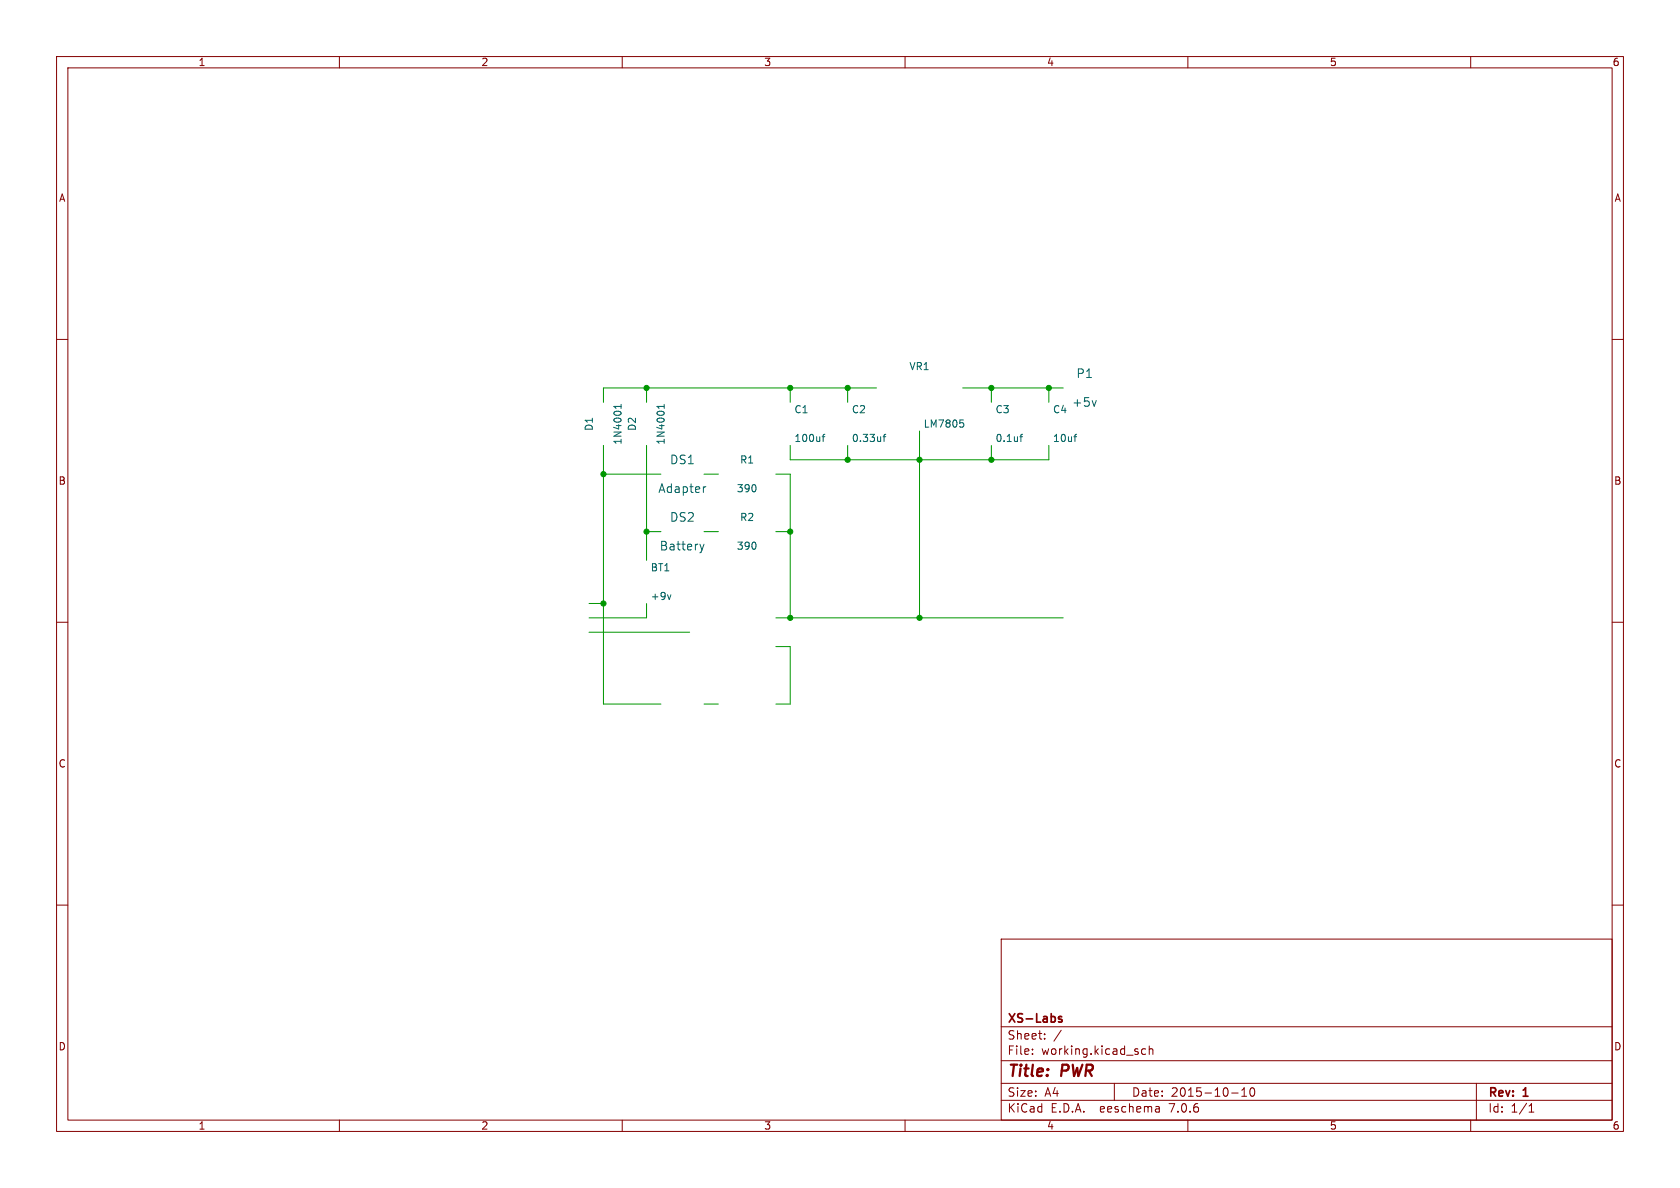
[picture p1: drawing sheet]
<svg xmlns="http://www.w3.org/2000/svg" width="297mm" height="210mm" viewBox="0 0 297 210" stroke-linecap="round" stroke-linejoin="round" font-family="sans-serif">
<g fill="none" stroke="#840000" stroke-width=".18">
<path d="M10 10h277v190h-277zM12 12h273v186h-273zM60 10v2M110 10v2M160 10v2M210 10v2M260 10v2M10 60h2M285 60h2M10 110h2M285 110h2M10 160h2"/>
<path d="M285 160h2M177 166h108v32h-108zM60 198v2M110 198v2M160 198v2M177 194.5h108M177 191.5h108M177 187.5h108M177 181.5h108M182.5 186.3v.1M182.5 185.5v.1M184.7 183.6v.1"/>
<path d="M184.7 182.8v.1M187.6 182.1l-1.3 2M197 191.5v3M202.5 185.5l-.4-.1-.3 .3v.4l.2 .2h.5M203.2 185.5l.2-.1 .3 .1 .1 .9M203.2 184.9v1.5M204.9 195.7l.1 .9M205 196.5l-.2 .1M205 196h-.2M210 198v2M217.7 193.2h1.2M219.5 193.8h.9"/>
<path d="M219.5 192.7l.5-.4v1.5M221.2 192.4l.1-.1a.81 .81 0 0 1 .6 .6 .81 .81 0 0 1-.3 .8l-.1 .1a.81 .81 0 0 1-.6-.6 .81 .81 0 0 1 .3-.8zM260 198v2M261 191.5v6.5M270.3 196.6h.9M270.3 195.5l.4-.4v1.5"/>
</g>
<path d="M187.7 179.8l-.4-.1-.2 .2 .1 .2 .5 .2v.3h-.6" fill="none" stroke="#840000" stroke-width=".3"/>
<g fill="none" stroke="#009600" stroke-width=".18">
<path d="M106.7 78.7v45.8h10.1M114.3 68.6v2.5M114.3 78.7v20.4M139.7 68.6v2.5M139.7 78.7v2.6h45.7v-2.6M149.9 68.6v2.5M149.9 78.7v2.6M154.9 68.6h-48.2v2.5M162.6 76.2v33M170.2 68.6h17.8M175.3 68.6v2.5M175.3 78.7v2.6"/>
<path d="M185.4 68.6v2.5M106.7 83.8h10.1M114.3 94h2.5M124.5 94h2.5M124.5 83.8h2.5M137.2 94h2.5M137.2 83.8h2.5v25.4M104.1 106.7h2.6M104.1 111.8h17.8M114.3 106.7v2.5h-10.2M137.2 114.3h2.5v10.2h-2.5M137.2 109.2h50.8"/>
<path d="M124.5 124.5h2.5"/>
</g>
<g fill="none" stroke="#006464" stroke-width=".18">
<path d="M109.8 71.8h-1.3l.4 .4M109.8 71.5v.7M117.4 71.5v.7M117.4 71.8h-1.3l.4 .4M145.3 77.2h.5M145.8 76.8l-.3 .2v1M156.1 77.2h.5M156.6 76.8l-.3 .2v1M169.7 74.2h.6M169.8 74.7h.3l.3 .3-.1 .4-.5 .1M180.3 77.2h.5M180.8 76.8l-.3 .2v1"/>
<path d="M189.9 77.2h.4M190.3 76.8h-.2M193.8 70.8l-.4 1M123.7 96.2l.4 1M124.1 97.2l-.1 .4M124.5 96.2l-.4 1M124.8 86l-.4 .2M118.6 105.1l-.3 .9"/>
</g>
<g fill="#009600" stroke="#009600" stroke-width=".18">
<circle cx="106.7" cy="83.8" r=".46"/>
<circle cx="114.3" cy="94" r=".46"/>
<circle cx="139.7" cy="68.6" r=".46"/>
<circle cx="139.7" cy="94" r=".46"/>
<circle cx="106.7" cy="106.7" r=".46"/>
<circle cx="114.3" cy="68.6" r=".46"/>
<circle cx="149.9" cy="81.3" r=".46"/>
<circle cx="149.9" cy="68.6" r=".46"/>
<circle cx="175.3" cy="81.3" r=".46"/>
<circle cx="139.7" cy="109.2" r=".46"/>
<circle cx="162.6" cy="109.2" r=".46"/>
<circle cx="175.3" cy="68.6" r=".46"/>
<circle cx="162.6" cy="81.3" r=".46"/>
<circle cx="185.4" cy="68.6" r=".46"/>
</g>
<g font-size="2.8" fill="#840000">
<text x="178" y="190.9">Title:</text>
<text x="187.7" y="190.9">PWR</text>
</g>
<g font-size="2.1" fill="#006464">
<text x="190.2" y="67">P1</text>
<text x="189.4" y="72.1">+5v</text>
<text x="118.4" y="82.3">DS1</text>
<text x="116.3" y="87.4">Adapter</text>
<text x="118.4" y="92.4">DS2</text>
<text x="116.5" y="97.5">Battery</text>
</g>
<g font-size="2.1" fill="#840000">
<text x="178" y="184">Sheet:</text>
<text x="178" y="181.2">XS-Labs</text>
<text x="178" y="186.7">File:</text>
<text x="184.1" y="186.7">working.kicad_sch</text>
<text x="178" y="196.9">KiCad</text>
<text x="178" y="194.1">Size:</text>
<text x="184.7" y="194.1">A4</text>
<text x="185.7" y="196.9">E.D.A.</text>
<text x="194.6" y="196.9">eeschema</text>
<text x="200" y="194.1">Date:</text>
<text x="207" y="196.9">7.0.6</text>
<text x="207" y="194.1">2015-10-10</text>
<text x="263" y="194.3">Rev:</text>
<text x="263" y="196.9">Id:</text>
<text x="267.1" y="196.9">1/1</text>
<text x="269.4" y="194.3">1</text>
</g>
<g font-size="1.8" fill="#840000">
<text x="35" y="11.9">1</text>
<text x="85" y="11.9">2</text>
<text x="135" y="11.9">3</text>
<text x="185" y="11.9">4</text>
<text x="235" y="11.9">5</text>
<text x="285" y="11.9">6</text>
<text x="10.3" y="35.9">A</text>
<text x="285.3" y="35.9">A</text>
<text x="10.3" y="85.9">B</text>
<text x="285.3" y="85.9">B</text>
<text x="10.3" y="135.9">C</text>
<text x="285.3" y="135.9">C</text>
<text x="10.3" y="185.9">D</text>
<text x="285.3" y="185.9">D</text>
<text x="35" y="199.9">1</text>
<text x="85" y="199.9">2</text>
<text x="135" y="199.9">3</text>
<text x="185" y="199.9">4</text>
<text x="235" y="199.9">5</text>
<text x="285" y="199.9">6</text>
</g>
<g font-size="1.8" fill="#006464">
<text x="160.7" y="65.6">VR1</text>
<text x="105" y="76.3" transform="rotate(-90 105 76.3)">D1</text>
<text x="112.6" y="76.3" transform="rotate(-90 112.6 76.3)">D2</text>
<text x="140.3" y="73.3">C1</text>
<text x="150.5" y="73.3">C2</text>
<text x="163.2" y="75.8">LM7805</text>
<text x="175.9" y="73.3">C3</text>
<text x="186.1" y="73.3">C4</text>
<text x="110.1" y="78.7" transform="rotate(-90 110.1 78.7)">1N4001</text>
<text x="117.7" y="78.7" transform="rotate(-90 117.7 78.7)">1N4001</text>
<text x="130.7" y="82.1">R1</text>
<text x="140.3" y="78.3">100uf</text>
<text x="150.5" y="78.3">0.33uf</text>
<text x="175.9" y="78.3">0.1uf</text>
<text x="186.1" y="78.3">10uf</text>
<text x="130.2" y="87.2">390</text>
<text x="130.7" y="92.3">R2</text>
<text x="114.9" y="101.2">BT1</text>
<text x="130.2" y="97.4">390</text>
<text x="114.9" y="106.3">+9v</text>
</g>
</svg>
